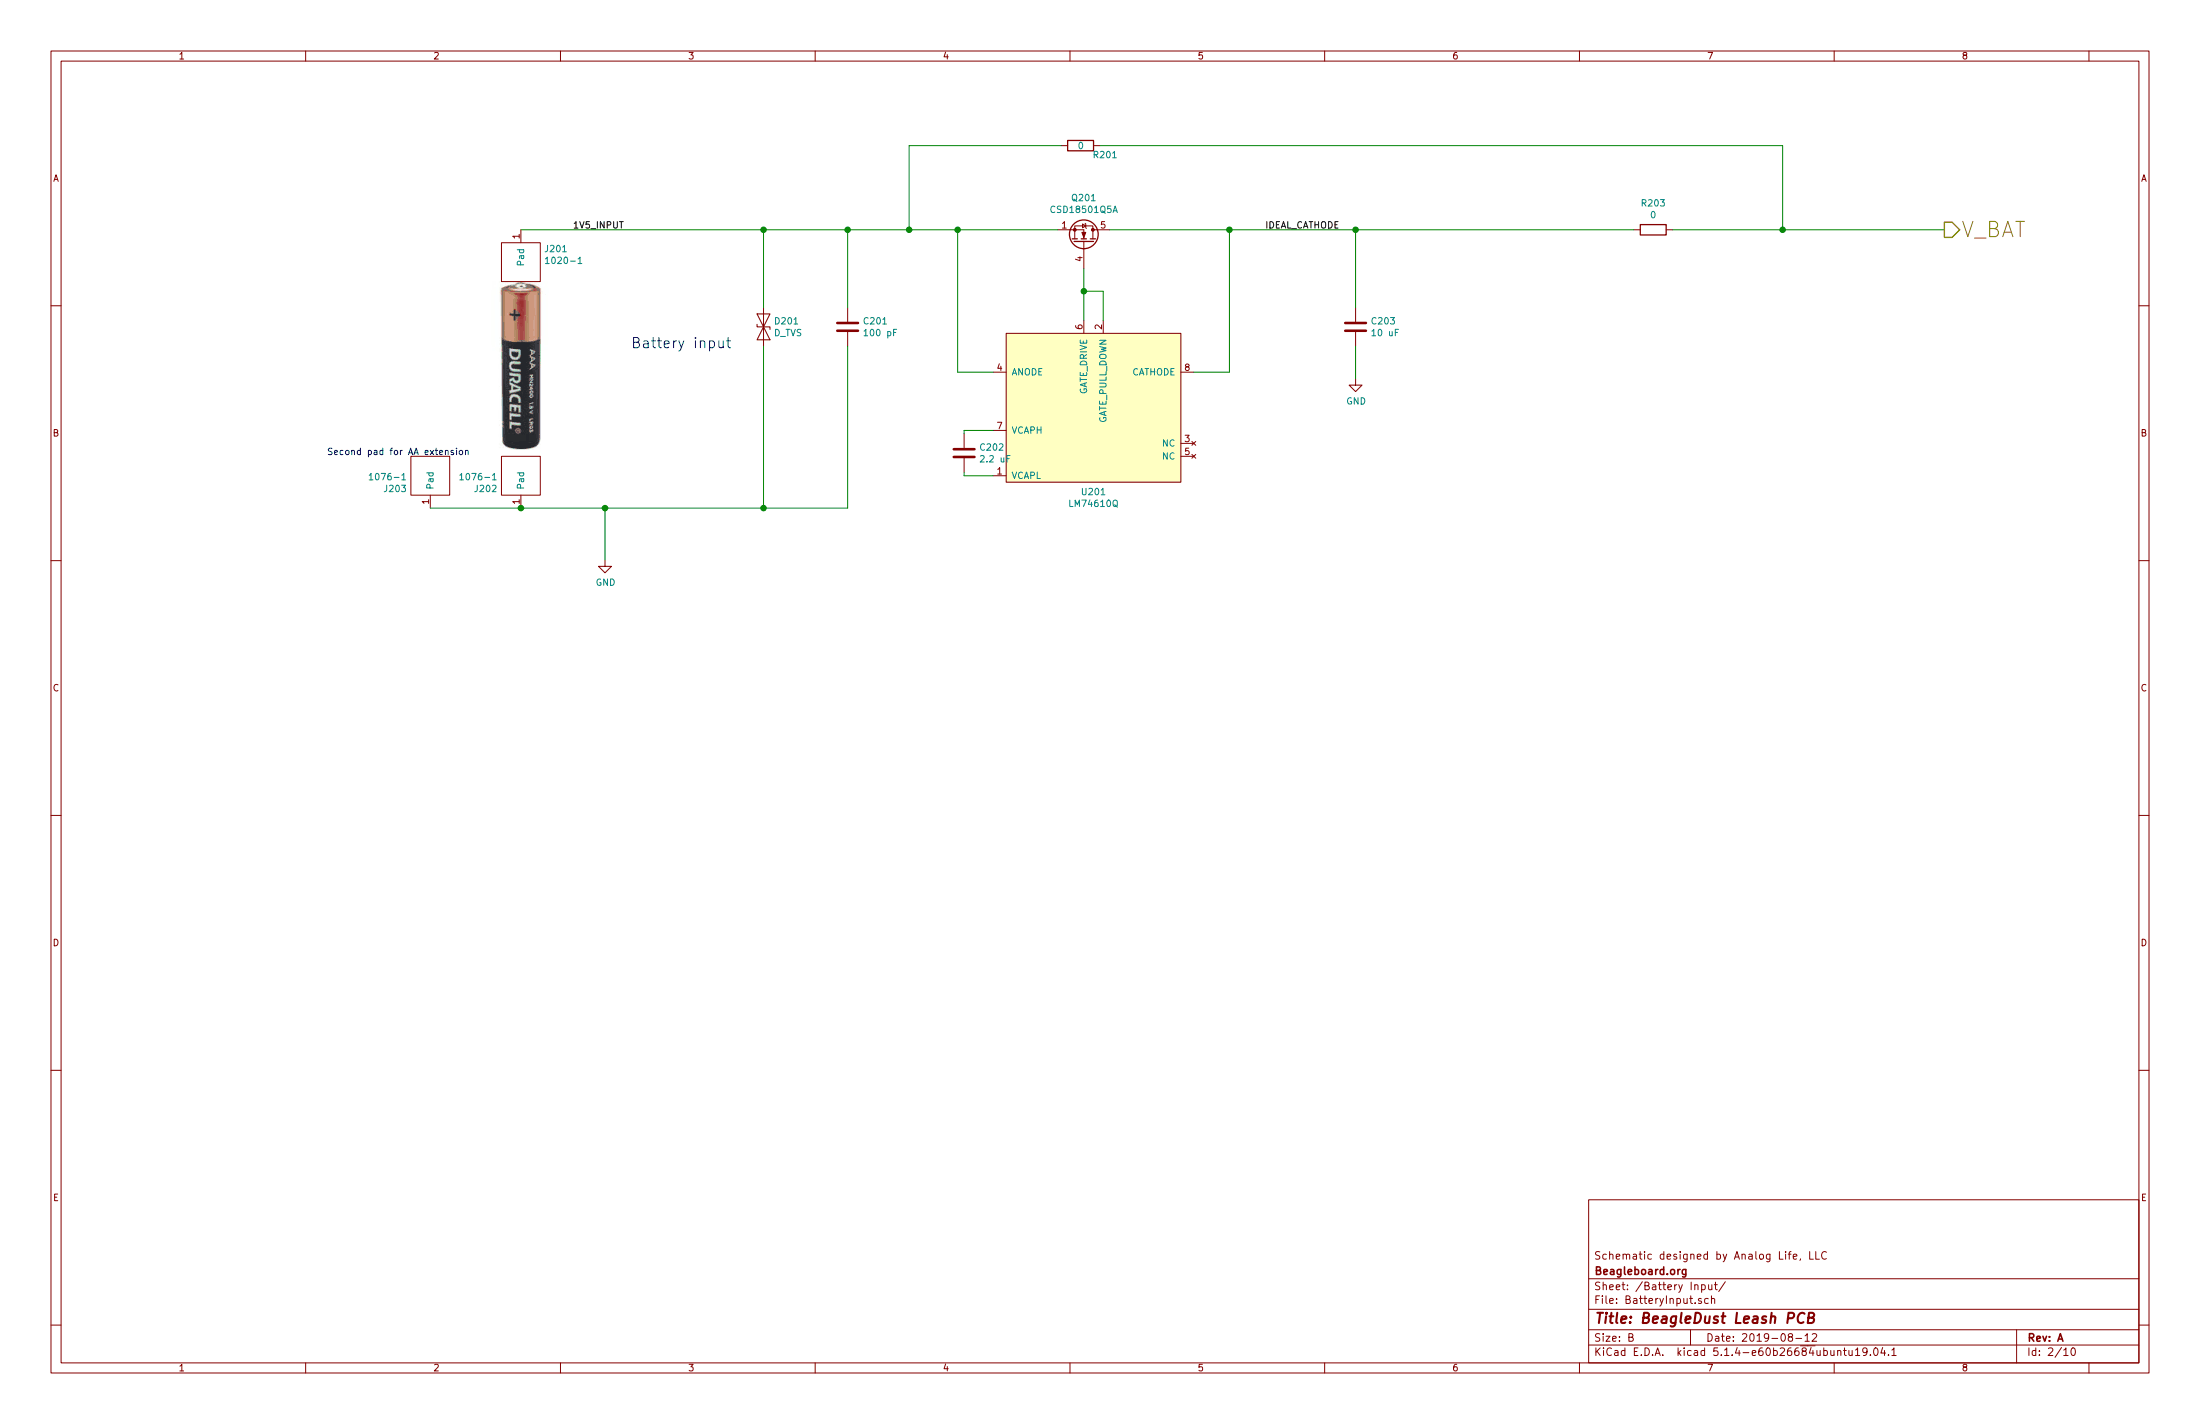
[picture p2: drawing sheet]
EESchema Schematic File Version 4
LIBS:LeashPCB-cache
EELAYER 30 0
EELAYER END
$Descr B 17000 11000
encoding utf-8
Sheet 2 10
Title "BeagleDust Leash PCB"
Date "2019-08-12"
Rev "A"
Comp "Beagleboard.org"
Comment1 "Schematic designed by Analog Life, LLC"
Comment2 ""
Comment3 ""
Comment4 ""
$EndDescr
Wire Wire Line
	4675 3925 4675 4325
$Comp
L power:GND #PWR0101
U 1 1
P 4675 4325
F 0 "#PWR0101" H 4675 4075 50  0001 C CNN
F 1 "GND" H 4680 4152 50  0000 C CNN
F 2 "" H 4675 4325 50  0001 C CNN
F 3 "" H 4675 4325 50  0001 C CNN
	1    4675 4325
	1    0    0    -1  
$EndComp
Wire Wire Line
	4025 3925 4675 3925
$Comp
L LeashPCB:1020-1 J202
U 1 1
P 4025 3725
F 0 "J202" V 3971 3903 50  0000 L CNN
F 1 "1076-1" V 4062 3903 50  0000 L CNN
F 2 "leash:1076-1" H 4025 3725 50  0001 C CNN
F 3 "" H 4025 3725 50  0001 C CNN
F 4 "$0.05" H 4025 3725 50  0001 C CNN "Standard Price"
F 5 "BATT CONTACT SOLID MULTI SMD TAB" H 4025 3725 50  0001 C CNN "Description"
F 6 "https://www.digikey.com/product-detail/en/keystone-electronics/1076-1/36-1076-1-ND/8347182" H 4025 3725 50  0001 C CNN "Link1"
F 7 "1076-1" H 4025 3725 50  0001 C CNN "MPN1"
F 8 "Keystone Electronics" H 4025 3725 50  0001 C CNN "Vendor1"
F 9 "BATT CONTACT SOLID MULTI SMD TAB" H 4025 3725 50  0001 C CNN "Short Description"
	1    4025 3725
	0    -1   -1   0   
$EndComp
$Comp
L LeashPCB:1020-1 J201
U 1 1
P 4025 1975
F 0 "J201" V 3971 2153 50  0000 L CNN
F 1 "1020-1" V 4062 2153 50  0000 L CNN
F 2 "leash:1020-1" H 4025 1975 50  0001 C CNN
F 3 "" H 4025 1975 50  0001 C CNN
F 4 "$0.05" H 4025 1975 50  0001 C CNN "Standard Price"
F 5 "BATTERY CONTACT SPRING MULTI SMD" H 4025 1975 50  0001 C CNN "Description"
F 6 "https://www.digikey.com/product-detail/en/keystone-electronics/1020-1/36-1020-1-ND/5118841" H 4025 1975 50  0001 C CNN "Link1"
F 7 "1020-1" H 4025 1975 50  0001 C CNN "MPN1"
F 8 "Keystone Electronics" H 4025 1975 50  0001 C CNN "Vendor1"
F 9 "BATTERY CONTACT SPRING MULTI SMD" H 4025 1975 50  0001 C CNN "Short Description"
	1    4025 1975
	0    1    1    0   
$EndComp
Text HLabel 15025 1775 2    118  Output ~ 0
V_BAT
Text Label 4425 1775 0    50   ~ 0
1V5_INPUT
$Comp
L Device:D_TVS D201
U 1 1
P 5900 2525
F 0 "D201" V 5854 2604 50  0000 L CNN
F 1 "D_TVS" V 5945 2604 50  0000 L CNN
F 2 "Diode_SMD:D_0402_1005Metric" H 5900 2525 50  0001 C CNN
F 3 "~" H 5900 2525 50  0001 C CNN
F 4 "TVS DIODE 20V 34V DFN1006-2" H 5900 2525 50  0001 C CNN "Description"
F 5 "https://www.digikey.com/product-detail/en/diodes-incorporated/D20V0L1B2LP-7B/D20V0L1B2LP-7BDICT-ND/6052571" H 5900 2525 50  0001 C CNN "Link1"
F 6 "D20V0L1B2LP-7B" H 5900 2525 50  0001 C CNN "MPN1"
F 7 "$0.03400" H 5900 2525 50  0001 C CNN "Standard Price"
F 8 "Diodes Incorporated" H 5900 2525 50  0001 C CNN "Vendor1"
F 9 "TVS DIODE 20V 34V DFN1006-2" H 5900 2525 50  0001 C CNN "Short Description"
	1    5900 2525
	0    1    1    0   
$EndComp
$Comp
L Device:C C201
U 1 1
P 6550 2525
F 0 "C201" H 6665 2571 50  0000 L CNN
F 1 "100 pF" H 6665 2480 50  0000 L CNN
F 2 "Capacitor_SMD:C_0402_1005Metric" H 6588 2375 50  0001 C CNN
F 3 "~" H 6550 2525 50  0001 C CNN
F 4 "CAP CER 100PF 50V C0G/NPO 0402" H 6550 2525 50  0001 C CNN "Description"
F 5 "https://www.digikey.com/product-detail/en/yageo/CC0402JRNPO9BN101/311-1024-1-ND/302941" H 6550 2525 50  0001 C CNN "Link1"
F 6 "CC0402JRNPO9BN101" H 6550 2525 50  0001 C CNN "MPN1"
F 7 "$0.00346" H 6550 2525 50  0001 C CNN "Standard Price"
F 8 "Yageo" H 6550 2525 50  0001 C CNN "Vendor1"
F 9 "CAP CER 100PF 50V C0G/NPO 0402" H 6550 2525 50  0001 C CNN "Short Description"
	1    6550 2525
	1    0    0    -1  
$EndComp
$Comp
L Device:C C202
U 1 1
P 7450 3500
F 0 "C202" H 7565 3546 50  0000 L CNN
F 1 "2.2 uF" H 7565 3455 50  0000 L CNN
F 2 "Capacitor_SMD:C_0402_1005Metric" H 7488 3350 50  0001 C CNN
F 3 "~" H 7450 3500 50  0001 C CNN
F 4 "CAP CER 2.2UF 10V X5R 0402" H 7450 3500 50  0001 C CNN "Description"
F 5 "https://www.digikey.com/product-detail/en/taiyo-yuden/LMK105BJ225MV-F/587-3153-1-ND/2774767" H 7450 3500 50  0001 C CNN "Link1"
F 6 "LMK105BJ225MV-F" H 7450 3500 50  0001 C CNN "MPN1"
F 7 "$0.01210" H 7450 3500 50  0001 C CNN "Standard Price"
F 8 "Taiyo Yuden" H 7450 3500 50  0001 C CNN "Vendor1"
F 9 "CAP CER 2.2UF 10V X5R 0402" H 7450 3500 50  0001 C CNN "Short Description"
	1    7450 3500
	1    0    0    -1  
$EndComp
$Comp
L LeashPCB:LM74610QDGKRQ1 U201
U 1 1
P 8525 3125
F 0 "U201" H 8450 2452 50  0000 C CNN
F 1 "LM74610Q" H 8450 2361 50  0000 C CNN
F 2 "Package_SO:VSSOP-8_3.0x3.0mm_P0.65mm" H 7775 2825 50  0001 C CNN
F 3 "http://www.ti.com/lit/ds/symlink/lm74610-q1.pdf" H 7775 2825 50  0001 C CNN
F 4 "LM74610QDGKRQ1" H 8525 3125 50  0001 C CNN "MPN1"
F 5 "https://www.digikey.com/product-detail/en/texas-instruments/LM74610QDGKRQ1/296-43067-1-ND/5722225" H 8525 3125 50  0001 C CNN "Link1"
F 6 "Texas Instruments" H 8525 3125 50  0001 C CNN "Vendor1"
F 7 "0.23" H 8525 3125 50  0001 C CNN "Standard Price"
F 8 "IC SMART DIODE CTLR 8VSSOP" H 8525 3125 50  0001 C CNN "Description"
F 9 "IC SMART DIODE CTLR 8VSSOP" H 8525 3125 50  0001 C CNN "Short Description"
	1    8525 3125
	1    0    0    -1  
$EndComp
Wire Wire Line
	7450 3350 7450 3325
Wire Wire Line
	7450 3325 7675 3325
Wire Wire Line
	7450 3650 7450 3675
Wire Wire Line
	7450 3675 7675 3675
$Comp
L Device:C C203
U 1 1
P 10475 2525
F 0 "C203" H 10590 2571 50  0000 L CNN
F 1 "10 uF" H 10590 2480 50  0000 L CNN
F 2 "Capacitor_SMD:C_0603_1608Metric" H 10513 2375 50  0001 C CNN
F 3 "~" H 10475 2525 50  0001 C CNN
F 4 "CAP CER 10UF 6.3V X5R 0603" H 10475 2525 50  0001 C CNN "Description"
F 5 "https://www.digikey.com/product-detail/en/samsung-electro-mechanics/CL10A106MQ8NNNC/1276-1119-1-ND/3889205" H 10475 2525 50  0001 C CNN "Link1"
F 6 "CL10A106MQ8NNNC" H 10475 2525 50  0001 C CNN "MPN1"
F 7 "$0.02215" H 10475 2525 50  0001 C CNN "Standard Price"
F 8 "CAP CER 10UF 6.3V X5R 0603" H 10475 2525 50  0001 C CNN "Short Description"
	1    10475 2525
	1    0    0    -1  
$EndComp
Wire Wire Line
	5900 1775 5900 2375
Wire Wire Line
	4025 1775 5900 1775
Wire Wire Line
	5900 2675 5900 3925
Connection ~ 4675 3925
Wire Wire Line
	5900 1775 6550 1775
Wire Wire Line
	6550 1775 6550 2375
Wire Wire Line
	4675 3925 5900 3925
Wire Wire Line
	6550 2675 6550 3925
Connection ~ 5900 1775
Connection ~ 5900 3925
Wire Wire Line
	5900 3925 6550 3925
$Comp
L power:GND #PWR0102
U 1 1
P 10475 2925
F 0 "#PWR0102" H 10475 2675 50  0001 C CNN
F 1 "GND" H 10480 2752 50  0000 C CNN
F 2 "" H 10475 2925 50  0001 C CNN
F 3 "" H 10475 2925 50  0001 C CNN
	1    10475 2925
	1    0    0    -1  
$EndComp
$Comp
L Transistor_FET:CSD18501Q5A Q201
U 1 1
P 8375 1875
F 0 "Q201" V 8718 1875 50  0000 C CNN
F 1 "CSD18501Q5A" V 8627 1875 50  0000 C CNN
F 2 "Package_TO_SOT_SMD:TDSON-8-1" H 8575 1800 50  0001 L CIN
F 3 "http://www.ti.com/lit/gpn/csd18501q5a" V 8375 1875 50  0001 L CNN
F 4 "$0.16" H 8375 1875 50  0001 C CNN "Standard Price"
F 5 "CSD18501Q5A" H 8375 1875 50  0001 C CNN "MPN1"
F 6 "MOSFET N-CH 40V 8SON" H 8375 1875 50  0001 C CNN "Description"
F 7 "https://www.digikey.com/product-detail/en/texas-instruments/CSD18501Q5A/296-30570-1-ND/3478030" H 8375 1875 50  0001 C CNN "Link1"
F 8 "Texas Instruments" H 8375 1875 50  0001 C CNN "Vendor1"
F 9 "MOSFET N-CH 40V 8SON" H 8375 1875 50  0001 C CNN "Short Description"
	1    8375 1875
	0    1    -1   0   
$EndComp
Wire Wire Line
	8175 1775 7400 1775
Connection ~ 6550 1775
Wire Wire Line
	8375 2075 8375 2250
Wire Wire Line
	8375 2250 8525 2250
Wire Wire Line
	8525 2250 8525 2475
Connection ~ 8375 2250
Wire Wire Line
	8375 2250 8375 2475
Wire Wire Line
	8575 1775 9500 1775
Wire Wire Line
	10475 2375 10475 1775
Connection ~ 10475 1775
Wire Wire Line
	10475 2675 10475 2925
Wire Wire Line
	9225 2875 9500 2875
Wire Wire Line
	9500 2875 9500 1775
Connection ~ 9500 1775
Wire Wire Line
	9500 1775 10475 1775
Wire Wire Line
	7675 2875 7400 2875
Wire Wire Line
	7400 2875 7400 1775
Connection ~ 7400 1775
Text Notes 4875 2700 0    79   ~ 0
Battery input
$Comp
L Device:R R203
U 1 1
P 12775 1775
F 0 "R203" V 12568 1775 50  0000 C CNN
F 1 "0" V 12659 1775 50  0000 C CNN
F 2 "Resistor_SMD:R_0402_1005Metric" V 12705 1775 50  0001 C CNN
F 3 "~" H 12775 1775 50  0001 C CNN
F 4 "RES 0 OHM JUMPER 1/16W 0402" H 12775 1775 50  0001 C CNN "Description"
F 5 "https://www.digikey.com/product-detail/en/stackpole-electronics-inc/RMCF0402ZT0R00/RMCF0402ZT0R00TR-ND/1756905" H 12775 1775 50  0001 C CNN "Link1"
F 6 "RMCF0402ZT0R00" H 12775 1775 50  0001 C CNN "MPN1"
F 7 "$0.00127" H 12775 1775 50  0001 C CNN "Standard Price"
F 8 "Stackpole Electronics Inc" H 12775 1775 50  0001 C CNN "Vendor1"
F 9 "RES 0 OHM JUMPER 1/16W 0402" H 12775 1775 50  0001 C CNN "Short Description"
	1    12775 1775
	0    1    1    0   
$EndComp
Wire Wire Line
	12925 1775 13775 1775
Text Notes 2525 3525 0    50   ~ 0
Second pad for AA extension
$Comp
L LeashPCB:1020-1 J203
U 1 1
P 3325 3725
F 0 "J203" V 3271 3903 50  0000 L CNN
F 1 "1076-1" V 3362 3903 50  0000 L CNN
F 2 "leash:1076-1" H 3325 3725 50  0001 C CNN
F 3 "" H 3325 3725 50  0001 C CNN
F 4 "$0.05" H 3325 3725 50  0001 C CNN "Standard Price"
F 5 "BATT CONTACT SOLID MULTI SMD TAB" H 3325 3725 50  0001 C CNN "Description"
F 6 "https://www.digikey.com/product-detail/en/keystone-electronics/1076-1/36-1076-1-ND/8347182" H 3325 3725 50  0001 C CNN "Link1"
F 7 "1076-1" H 3325 3725 50  0001 C CNN "MPN1"
F 8 "DNP" H 3325 3725 50  0001 C CNN "Population"
F 9 "Keystone Electronics" H 3325 3725 50  0001 C CNN "Vendor1"
F 10 "BATT CONTACT SOLID MULTI SMD TAB" H 3325 3725 50  0001 C CNN "Short Description"
	1    3325 3725
	0    -1   -1   0   
$EndComp
Wire Wire Line
	3325 3925 4025 3925
Connection ~ 4025 3925
Text Label 9775 1775 0    50   ~ 0
IDEAL_CATHODE
Wire Wire Line
	6550 1775 7025 1775
Wire Wire Line
	10475 1775 12625 1775
$Comp
L Device:R R?
U 1 1
P 8350 1125
AR Path="/5D0620A4/5D44E5E5" Ref="R?"  Part="1" 
AR Path="/5D05A323/5D44E5E5" Ref="R201"  Part="1" 
F 0 "R201" V 8420 1216 50  0000 L CNN
F 1 "0" V 8350 1100 50  0000 L CNN
F 2 "Resistor_SMD:R_0402_1005Metric" V 8280 1125 50  0001 C CNN
F 3 "~" H 8350 1125 50  0001 C CNN
F 4 "DNP" V 8250 1075 50  0000 L CNN "Population"
F 5 "RES 0 OHM JUMPER 1/16W 0402" H 8350 1125 50  0001 C CNN "Description"
F 6 "https://www.digikey.com/product-detail/en/stackpole-electronics-inc/RMCF0402ZT0R00/RMCF0402ZT0R00TR-ND/1756905" H 8350 1125 50  0001 C CNN "Link1"
F 7 "RMCF0402ZT0R00" H 8350 1125 50  0001 C CNN "MPN1"
F 8 "$0.00127" H 8350 1125 50  0001 C CNN "Standard Price"
F 9 "Stackpole Electronics Inc" H 8350 1125 50  0001 C CNN "Vendor1"
F 10 "RES 0 OHM JUMPER 1/16W 0402" H 8350 1125 50  0001 C CNN "Short Description"
	1    8350 1125
	0    1    1    0   
$EndComp
Wire Wire Line
	8200 1125 7025 1125
Wire Wire Line
	7025 1125 7025 1775
Connection ~ 7025 1775
Wire Wire Line
	7025 1775 7400 1775
Wire Wire Line
	13775 1125 13775 1775
Connection ~ 13775 1775
Wire Wire Line
	13775 1775 15025 1775
Wire Wire Line
	8500 1125 13775 1125
$EndSCHEMATC
